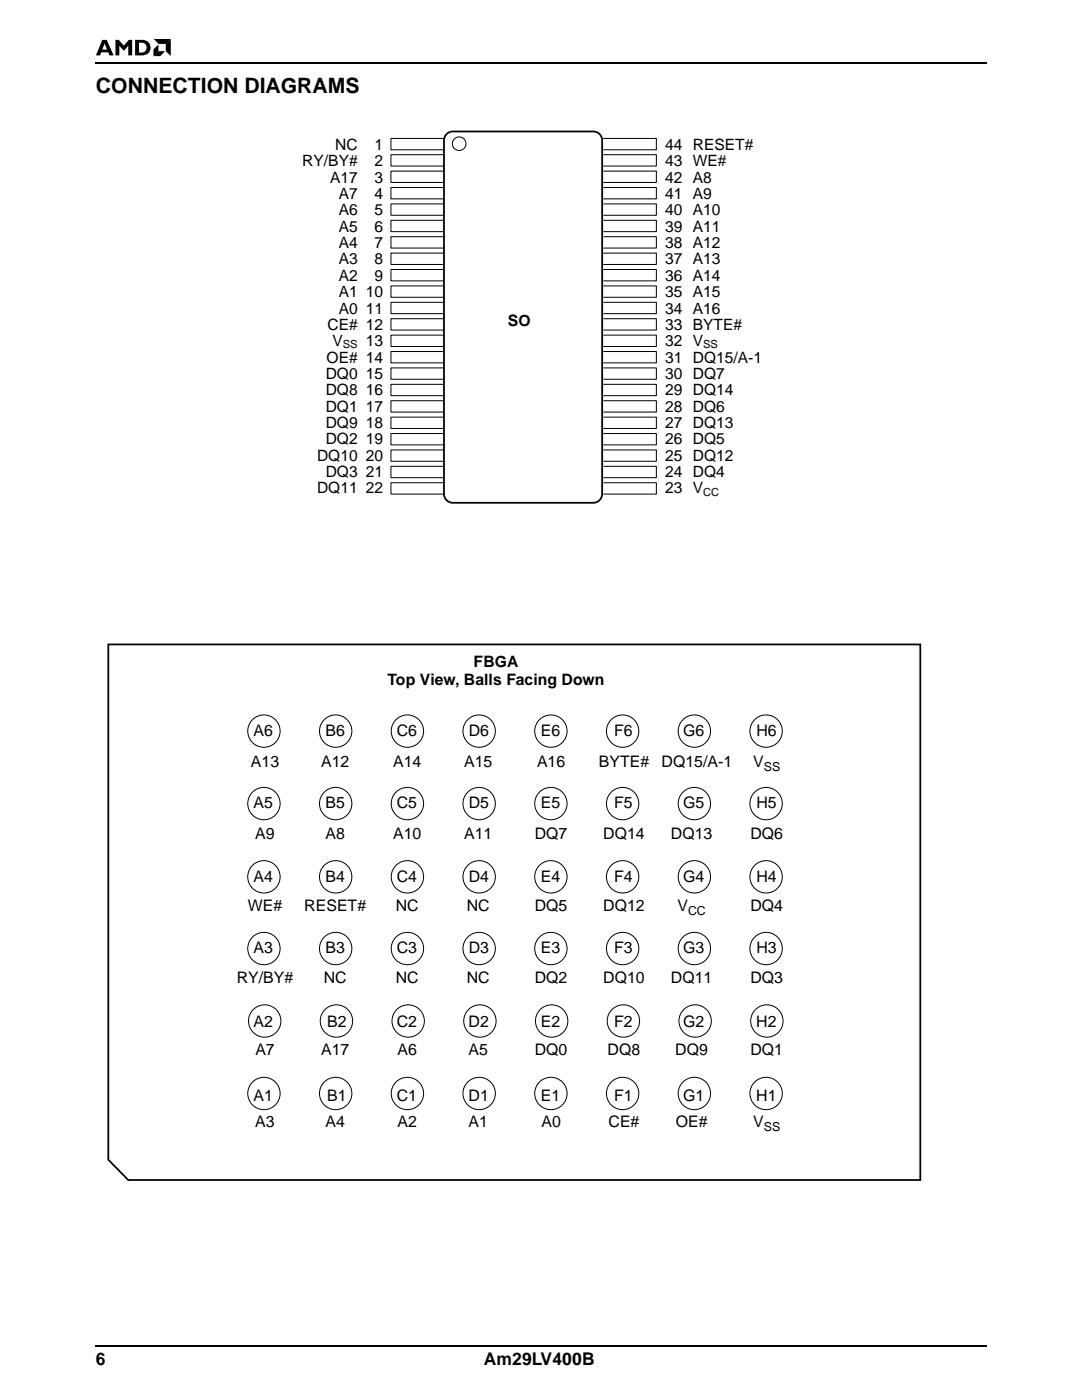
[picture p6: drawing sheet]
<svg xmlns="http://www.w3.org/2000/svg" width="209mm" height="271mm" viewBox="0 0 209 271" stroke-linecap="round" stroke-linejoin="round" font-family="sans-serif">
<path d="M18.5 12.1l.1 .3zM18.5 260.7l.1 .3z" fill="#000"/>
<path d="M18.6 12.2h172.4M18.6 260.9h172.4" fill="none" stroke="#000" stroke-width=".34"/>
<path d="M18.6 7.5h14.5v3.4h-14.5z" fill="#fff"/>
<g fill="#000">
<path d="M22.4 7.7h.6l1 1.1 .9-1.1h.7v3h-.8v-1.8l-.8 .9-.9-.9v1.8h-.7zM29.7 9.6l1-1v1.3l-1 1zM29.8 7.6h3.3l-1 .9h-1.4zM30.7 9.9h1.3l-1 1h-1.3zM32.1 8.5l1-.9v3.2l-1-.9z"/>
<path d="M19.8 7.7h.9l1.3 3h-.8l-.2-.6h-1.4l-.2 .6h-.8zM20.3 8.4l-.5 1.2h.9z"/>
<path d="M26.2 7.7a2.6 2.6 0 0 1 2.8 .8 1.51 1.51 0 0 1-.1 1.6 1.51 1.51 0 0 1-1.5 .6h-1.2zM26.9 8.3v1.9a1.05 1.05 0 0 0 1.3-.3 1.05 1.05 0 0 0 0-1.3l-.3-.2z"/>
</g>
<path d="M55.2 25.1h95.5v72.8h-95.5z" fill="#fff"/>
<g fill="none" stroke="#000" stroke-width=".19">
<path d="M85.9 26.8h-10.2v2.2h10.2M85.9 30h-10.2v2.2h10.2M85.9 33.2h-10.2v2.2h10.2M85.9 36.3h-10.2v2.2h10.2M85.9 39.5h-10.2v2.2h10.2M116.9 26.8h10.2v2.2h-10.2M116.9 30h10.2v2.2h-10.2M116.9 33.2h10.2v2.2h-10.2M116.9 36.3h10.2v2.2h-10.2M116.9 39.5h10.2v2.2h-10.2M85.9 42.7h-10.2v2.2h10.2M85.9 45.9h-10.2v2.2h10.2"/>
<path d="M85.9 49h-10.2v2.2h10.2M85.9 52.2h-10.2v2.2h10.2M85.9 55.4h-10.2v2.2h10.2M85.9 58.6h-10.2v2.2h10.2M116.9 42.7h10.2v2.2h-10.2M116.9 45.9h10.2v2.2h-10.2M116.9 49h10.2v2.2h-10.2M116.9 52.2h10.2v2.2h-10.2M116.9 55.4h10.2v2.2h-10.2M116.9 58.6h10.2v2.2h-10.2M85.9 61.8h-10.2v2.2h10.2M85.9 64.9h-10.2v2.2h10.2"/>
<path d="M85.9 68.1h-10.2v2.2h10.2M85.9 71.3h-10.2v2.2h10.2M85.9 74.5h-10.2v2.2h10.2M85.9 77.7h-10.2v2.1h10.2M116.9 61.8h10.2v2.2h-10.2M116.9 64.9h10.2v2.2h-10.2M116.9 68.1h10.2v2.2h-10.2M116.9 71.3h10.2v2.2h-10.2M116.9 74.5h10.2v2.2h-10.2M116.9 77.7h10.2v2.1h-10.2M85.9 80.8h-10.2v2.2h10.2M85.9 84h-10.2v2.2h10.2"/>
<path d="M85.9 87.2h-10.2v2.2h10.2M85.9 90.4h-10.2v2.2h10.2M85.9 93.5h-10.2v2.2h10.2M116.9 80.8h10.2v2.2h-10.2M116.9 84h10.2v2.2h-10.2M116.9 87.2h10.2v2.2h-10.2M116.9 90.4h10.2v2.2h-10.2M116.9 93.5h10.2v2.2h-10.2"/>
<circle cx="88.9" cy="27.9" r="1.33"/>
</g>
<path d="M86.5 26l.8-.5h.4h27.2a1.71 1.71 0 0 1 1.7 1.7v68.5a1.71 1.71 0 0 1-1.7 1.7h-27.2a1.71 1.71 0 0 1-1.7-1.7v-68.5l.1-.5z" fill="none" stroke="#000" stroke-width=".34"/>
<path d="M20.6 124.5h158.1v104.4h-158.1z" fill="#fff"/>
<g fill="none" stroke="#000" stroke-width=".19">
<circle cx="51.1" cy="141.7" r="3.1"/>
<circle cx="51.1" cy="155.7" r="3.1"/>
<circle cx="65" cy="141.7" r="3.1"/>
<circle cx="65" cy="155.7" r="3.1"/>
<circle cx="78.9" cy="141.7" r="3.1"/>
<circle cx="78.9" cy="155.7" r="3.1"/>
<circle cx="92.8" cy="141.7" r="3.1"/>
<circle cx="92.8" cy="155.7" r="3.1"/>
<circle cx="106.7" cy="141.7" r="3.1"/>
<circle cx="106.7" cy="155.7" r="3.1"/>
<circle cx="120.6" cy="141.7" r="3.1"/>
<circle cx="120.6" cy="155.7" r="3.1"/>
<circle cx="134.5" cy="141.7" r="3.1"/>
<circle cx="134.5" cy="155.7" r="3.1"/>
<circle cx="148.4" cy="141.7" r="3.1"/>
<circle cx="148.4" cy="155.7" r="3.1"/>
<circle cx="51.1" cy="169.9" r="3.1"/>
<circle cx="65" cy="169.9" r="3.1"/>
<circle cx="78.9" cy="169.9" r="3.1"/>
<circle cx="92.8" cy="169.9" r="3.1"/>
<circle cx="106.7" cy="169.9" r="3.1"/>
<circle cx="120.6" cy="169.9" r="3.1"/>
<circle cx="134.5" cy="169.9" r="3.1"/>
<circle cx="148.4" cy="169.9" r="3.1"/>
<circle cx="51.1" cy="183.8" r="3.1"/>
<circle cx="51.3" cy="197.8" r="3.1"/>
<circle cx="65" cy="183.8" r="3.1"/>
<circle cx="65.2" cy="197.8" r="3.1"/>
<circle cx="78.9" cy="183.8" r="3.1"/>
<circle cx="79.1" cy="197.8" r="3.1"/>
<circle cx="92.8" cy="183.8" r="3.1"/>
<circle cx="93" cy="197.8" r="3.1"/>
<circle cx="106.7" cy="183.8" r="3.1"/>
<circle cx="106.9" cy="197.8" r="3.1"/>
<circle cx="120.6" cy="183.8" r="3.1"/>
<circle cx="120.8" cy="197.8" r="3.1"/>
<circle cx="134.5" cy="183.8" r="3.1"/>
<circle cx="134.6" cy="197.8" r="3.1"/>
<circle cx="148.4" cy="183.8" r="3.1"/>
<circle cx="148.5" cy="197.8" r="3.1"/>
<circle cx="51.1" cy="211.9" r="3.1"/>
<circle cx="65" cy="211.9" r="3.1"/>
<circle cx="78.9" cy="211.9" r="3.1"/>
<circle cx="92.8" cy="211.9" r="3.1"/>
<circle cx="106.7" cy="211.9" r="3.1"/>
<circle cx="120.6" cy="211.9" r="3.1"/>
<circle cx="134.5" cy="211.9" r="3.1"/>
<circle cx="148.4" cy="211.9" r="3.1"/>
</g>
<path d="M21 124.9h157.3v103.8h-153.5l-3.8-4z" fill="none" stroke="#000" stroke-width=".34"/>
<text font-size="4.1" x="18.6" y="18.1">CONNECTION DIAGRAMS</text>
<g font-size="3.4">
<text x="18.6" y="264.5">6</text>
<text x="93.7" y="264.5">Am29LV400B</text>
</g>
<g font-size="3.1">
<text x="49.1" y="142.6">A6</text>
<text x="63" y="142.6">B6</text>
<text x="76.9" y="142.6">C6</text>
<text x="90.8" y="142.6">D6</text>
<text x="104.8" y="142.6">E6</text>
<text x="119" y="142.6">F6</text>
<text x="132.3" y="142.6">G6</text>
<text x="146.5" y="142.6">H6</text>
<text x="48.6" y="148.6">A13</text>
<text x="62.2" y="148.6">A12</text>
<text x="76.1" y="148.6">A14</text>
<text x="89.9" y="148.6">A15</text>
<text x="104" y="148.6">A16</text>
<text x="116" y="148.6">BYTE#</text>
<text x="128.2" y="148.6">DQ15/A-1</text>
<text x="145.9" y="148.6">V</text>
<text x="49.1" y="156.6">A5</text>
<text x="63" y="156.6">B5</text>
<text x="76.9" y="156.6">C5</text>
<text x="90.8" y="156.6">D5</text>
<text x="104.8" y="156.6">E5</text>
<text x="119" y="156.6">F5</text>
<text x="132.3" y="156.6">G5</text>
<text x="146.5" y="156.6">H5</text>
<text x="49.5" y="162.6">A9</text>
<text x="63.1" y="162.6">A8</text>
<text x="76.1" y="162.6">A10</text>
<text x="89.9" y="162.6">A11</text>
<text x="103.6" y="162.6">DQ7</text>
<text x="116.8" y="162.6">DQ14</text>
<text x="130" y="162.6">DQ13</text>
<text x="145.4" y="162.6">DQ6</text>
<text x="49.1" y="171">A4</text>
<text x="63" y="171">B4</text>
<text x="76.9" y="171">C4</text>
<text x="90.8" y="171">D4</text>
<text x="104.8" y="171">E4</text>
<text x="119" y="171">F4</text>
<text x="132.3" y="171">G4</text>
<text x="146.5" y="171">H4</text>
<text x="48" y="176.6">WE#</text>
<text x="58.9" y="176.6">RESET#</text>
<text x="76.7" y="176.6">NC</text>
<text x="90.4" y="176.6">NC</text>
<text x="103.6" y="176.6">DQ5</text>
<text x="116.8" y="176.6">DQ12</text>
<text x="131.2" y="176.6">V</text>
<text x="145.4" y="176.6">DQ4</text>
<text x="49.1" y="184.7">A3</text>
<text x="63" y="184.7">B3</text>
<text x="76.9" y="184.7">C3</text>
<text x="90.8" y="184.7">D3</text>
<text x="104.8" y="184.7">E3</text>
<text x="119" y="184.7">F3</text>
<text x="132.3" y="184.7">G3</text>
<text x="146.5" y="184.7">H3</text>
<text x="45.9" y="190.5">RY/BY#</text>
<text x="62.7" y="190.5">NC</text>
<text x="76.7" y="190.5">NC</text>
<text x="90.4" y="190.5">NC</text>
<text x="103.6" y="190.5">DQ2</text>
<text x="116.8" y="190.5">DQ10</text>
<text x="130" y="190.5">DQ11</text>
<text x="145.4" y="190.5">DQ3</text>
<text x="49.1" y="199">A2</text>
<text x="63.4" y="199">B2</text>
<text x="76.9" y="199">C2</text>
<text x="90.8" y="199">D2</text>
<text x="104.8" y="199">E2</text>
<text x="119" y="199">F2</text>
<text x="132.3" y="199">G2</text>
<text x="146.5" y="199">H2</text>
<text x="49.5" y="204.5">A7</text>
<text x="62.2" y="204.5">A17</text>
<text x="77" y="204.5">A6</text>
<text x="90.8" y="204.5">A5</text>
<text x="103.6" y="204.5">DQ0</text>
<text x="117.7" y="204.5">DQ8</text>
<text x="130.8" y="204.5">DQ9</text>
<text x="145.4" y="204.5">DQ1</text>
<text x="49.1" y="213.4">A1</text>
<text x="63.4" y="213.4">B1</text>
<text x="76.9" y="213.4">C1</text>
<text x="90.8" y="213.4">D1</text>
<text x="104.8" y="213.4">E1</text>
<text x="119" y="213.4">F1</text>
<text x="132.3" y="213.4">G1</text>
<text x="146.5" y="213.4">H1</text>
<text x="49.5" y="218.5">A3</text>
<text x="63.1" y="218.5">A4</text>
<text x="77" y="218.5">A2</text>
<text x="90.8" y="218.5">A1</text>
<text x="104.9" y="218.5">A0</text>
<text x="117.9" y="218.5">CE#</text>
<text x="130.9" y="218.5">OE#</text>
<text x="145.9" y="218.5">V</text>
</g>
<g font-size="3">
<text x="64.9" y="29.1">NC</text>
<text x="72.5" y="29.1">1</text>
<text x="128.8" y="29.1">44 RESET#</text>
<text x="58.6" y="32.2">RY/BY#</text>
<text x="63.9" y="35.4">A17</text>
<text x="72.5" y="32.2">2</text>
<text x="72.5" y="35.4">3</text>
<text x="128.8" y="32.2">43 WE#</text>
<text x="128.8" y="35.4">42 A8</text>
<text x="65.6" y="38.6">A7</text>
<text x="65.6" y="41.7">A6</text>
<text x="72.5" y="38.6">4</text>
<text x="72.5" y="41.7">5</text>
<text x="128.8" y="38.6">41 A9</text>
<text x="128.8" y="41.7">40 A10</text>
<text x="65.6" y="44.9">A5</text>
<text x="72.5" y="44.9">6</text>
<text x="128.8" y="44.9">39 A11</text>
<text x="65.6" y="48.1">A4</text>
<text x="65.6" y="51.2">A3</text>
<text x="72.5" y="48.1">7</text>
<text x="72.5" y="51.2">8</text>
<text x="128.8" y="48.1">38 A12</text>
<text x="128.8" y="51.2">37 A13</text>
<text x="65.6" y="54.4">A2</text>
<text x="65.6" y="57.6">A1</text>
<text x="70.9" y="57.6">10</text>
<text x="72.5" y="54.4">9</text>
<text x="128.8" y="54.4">36 A14</text>
<text x="128.8" y="57.6">35 A15</text>
<text x="63.4" y="63.9">CE# 12</text>
<text x="65.6" y="60.8">A0</text>
<text x="70.9" y="60.8">11</text>
<text x="98.4" y="63.1">SO</text>
<text x="128.8" y="60.8">34 A16</text>
<text x="128.8" y="63.9">33 BYTE#</text>
<text x="63.3" y="70.3">OE# 14</text>
<text x="64.4" y="67.1">V</text>
<text x="70.9" y="67.1">13</text>
<text x="128.8" y="67.1">32 V</text>
<text x="128.8" y="70.3">31 DQ15/A-1</text>
<text x="63.1" y="73.4">DQ0</text>
<text x="63.1" y="76.6">DQ8</text>
<text x="70.9" y="73.4">15</text>
<text x="70.9" y="76.6">16</text>
<text x="128.8" y="73.4">30 DQ7</text>
<text x="128.8" y="76.6">29 DQ14</text>
<text x="63.1" y="79.8">DQ1</text>
<text x="63.1" y="82.9">DQ9</text>
<text x="70.9" y="79.8">17</text>
<text x="70.9" y="82.9">18</text>
<text x="128.8" y="79.8">28 DQ6</text>
<text x="128.8" y="82.9">27 DQ13</text>
<text x="61.4" y="89.3">DQ10</text>
<text x="63.1" y="86.1">DQ2</text>
<text x="70.9" y="86.1">19</text>
<text x="70.9" y="89.3">20</text>
<text x="128.8" y="86.1">26 DQ5</text>
<text x="128.8" y="89.3">25 DQ12</text>
<text x="61.4" y="95.6">DQ11</text>
<text x="63.1" y="92.4">DQ3</text>
<text x="70.9" y="92.4">21</text>
<text x="70.9" y="95.6">22</text>
<text x="128.8" y="92.4">24 DQ4</text>
<text x="128.8" y="95.6">23 V</text>
<text x="91.7" y="129.3">FBGA</text>
<text x="75.1" y="132.7">Top View, Balls Facing Down</text>
</g>
<g font-size="2.4">
<text x="148" y="149.3">SS</text>
<text x="133.3" y="177.3">CC</text>
<text x="148" y="219.1">SS</text>
</g>
<g font-size="2.2">
<text x="66.4" y="67.5">SS</text>
<text x="136.2" y="67.5">SS</text>
<text x="136.2" y="96">CC</text>
</g>
</svg>
